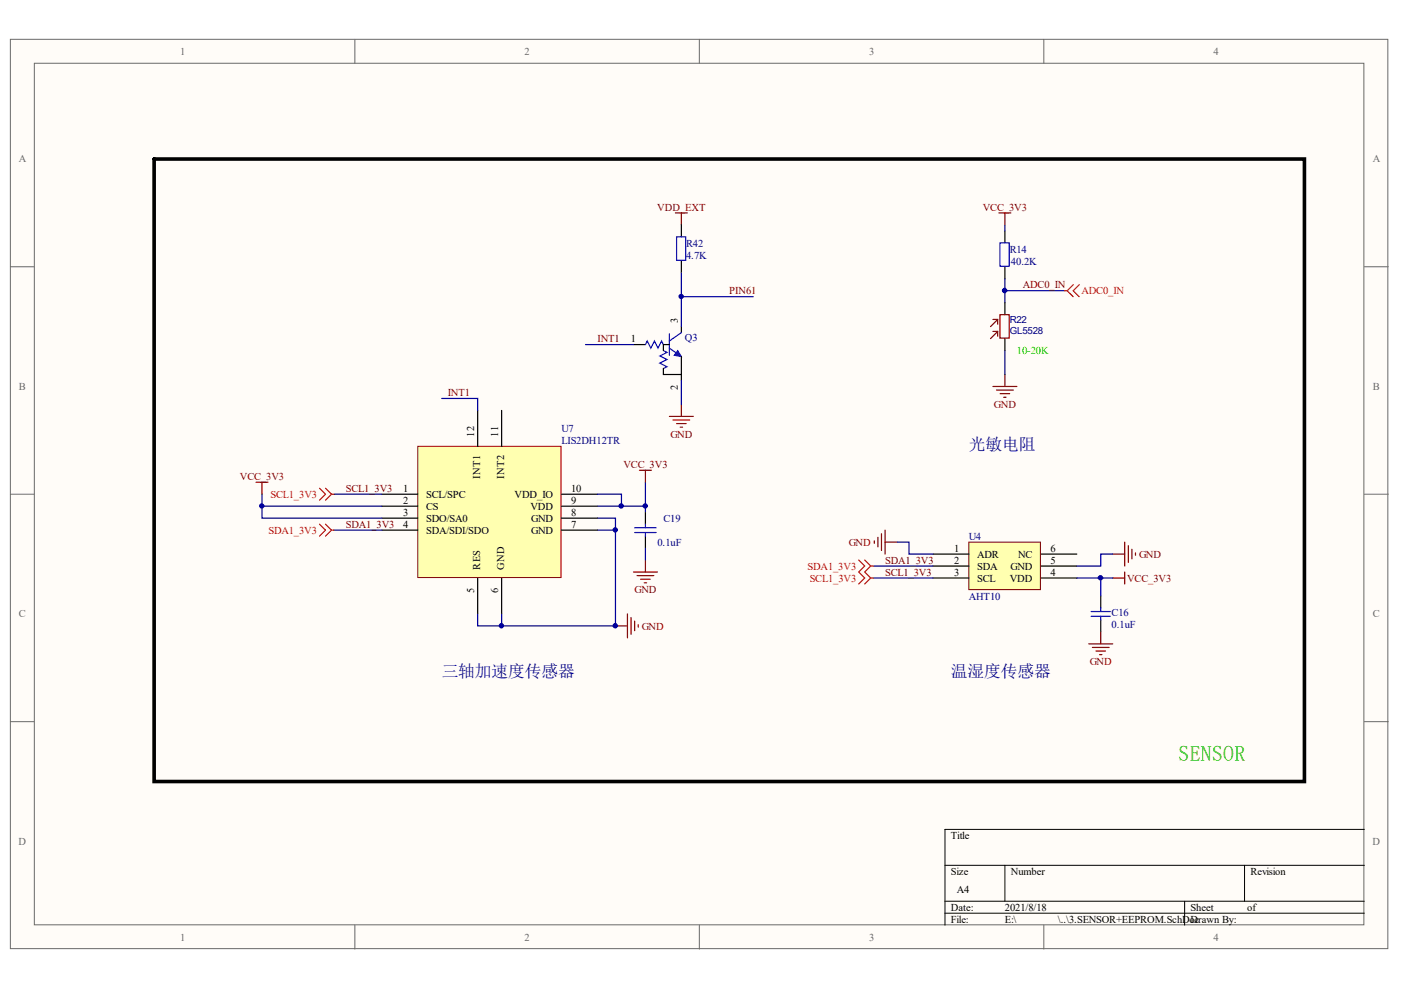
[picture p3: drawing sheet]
<svg xmlns="http://www.w3.org/2000/svg" width="297mm" height="210mm" viewBox="0 0 297 210" stroke-linecap="round" stroke-linejoin="round" font-family="sans-serif">
<g fill="#fffcf8" stroke="#696969" stroke-width=".21">
<path d="M2.2 8.3h292v192.8h-292z"/>
<path d="M7.3 13.4h281.9v182.7h-281.9z"/>
</g>
<path d="M75.2 8.3v5.1M148.3 8.3v5.1M221.3 8.3v5.1M2.2 56.6h5.1M289.3 56.6h5.1M2.2 104.8h5.1M289.3 104.8h5.1M2.2 153h5.1M289.3 153h5.1M75.2 196.2v5M148.3 196.2v5M221.3 196.2v5" fill="none" stroke="#696969" stroke-width=".21"/>
<path d="M289.3 175.9h-88.9v20.3M200.4 183.5h88.9M200.4 191.1h88.9M200.4 193.6h88.9M213.1 183.5v7.6M251.2 191.1v5.1M263.9 183.5v7.6" fill="none" stroke="#000" stroke-width=".21"/>
<path d="M205.4 114.9h15.2v10.1h-15.2z" fill="#ffffb0" stroke="#800000" stroke-width=".21"/>
<path d="M213.1 48.9v2.6M213.1 56.6v2.5M213.1 64.2v2.5M213.1 71.8v2.5M197.8 117.5h7.6M220.7 117.5h7.6M197.8 120h7.6M197.8 122.6h7.6M220.7 120h7.6M220.7 122.6h7.6M233.4 126.4v2.5M233.4 131.4v2.6" fill="none" stroke="#000" stroke-width=".25"/>
<g fill="none" stroke="#800000" stroke-width=".25">
<path d="M211.8 45.1h2.5M213.1 45.1v2.6M213.1 79.4v2.5M210.5 81.9h5.1M211.3 82.7h3.5M212 83.5h2.1M212.8 84.2h.5M185.4 114.7v.5M186.1 113.9v2.1M186.9 113.2v3.5M187.7 112.4v5.1M187.7 114.9h2.5"/>
<path d="M235.9 117.5h2.6M238.5 114.9v5.1M239.2 115.7v3.6M240 116.5v2M240.7 117.2v.5M230.8 136.5h5.1M231.6 137.3h3.6M232.4 138h2M233.1 138.8h.5M233.4 134v2.5M235.9 122.6h2.6M238.5 121.3v2.5"/>
</g>
<path d="M213.1 47.7v1.2M213.1 59.1v2.5M213.1 74.3v5.1M225.8 61.6h-12.7v2.6M190.2 114.9h2.5v2.6h5.1M235.9 117.5h-2.5v2.5h-5.1M185.1 122.6h12.7M185.1 120h12.7M228.3 122.6h7.6M233.4 122.6v3.8" fill="none" stroke="#000080" stroke-width=".25"/>
<path d="M212 51.5h2v5h-2zM231.3 130.7h4.1M231.3 129.7h4.1M233.4 128.9v.8M233.4 130.7v.7" fill="none" stroke="#00f" stroke-width=".25"/>
<path d="M210.5 67.7h1v1M210.5 70.3h1v1M211.5 67.7l-1.5 1.6M211.5 70.3l-1.5 1.5M212 66.7h2v5h-2z" fill="none" stroke="#800" stroke-width=".25"/>
<path d="M225.8 61.6h.5M226.3 61.6l1.2 1.3M227.5 60.4l-1.2 1.2M228.8 60.4l-1.3 1.2 1.3 1.3" fill="none" stroke="#f00" stroke-width=".25"/>
<path d="M88.6 94.6h30.4v27.9h-30.4z" fill="#ffffb0" stroke="#800000" stroke-width=".21"/>
<g fill="none" stroke="#000" stroke-width=".25">
<path d="M144.5 47.7v2.5M144.5 55.3v2.5M134.3 73.1h2.5M141.9 73.1h-1.2v1.2M144.5 75.6v3.8h-3.8v-1.3M144.5 69.3v1.2M144.5 79.4v1.3M101.3 87v7.6M106.4 87v7.6M81 104.8h7.6M81 107.3h7.6M81 109.9h7.6"/>
<path d="M81 112.4h7.6M119.1 104.8h7.6M119.1 107.3h7.6M119.1 109.9h7.6M119.1 112.4h7.6M136.8 108.6v2.5M136.8 113.7v2.5M101.3 122.6v7.6M106.4 122.6v7.6"/>
</g>
<g fill="none" stroke="#000080" stroke-width=".25">
<path d="M144.5 57.8v11.5M124.1 73.1h10.2M144.5 62.9h15.2M93.7 84.5h7.6v2.5M144.5 80.7v5M55.5 104.8v2.5h25.5M55.5 107.3v2.6h25.5M70.8 104.8h10.2M70.8 112.4h10.2M126.7 109.9h3.8v22.8h-24.1v-2.5M126.7 104.8h5.1v2.5M126.7 112.4h3.8"/>
<path d="M136.8 102.2v5.1h-10.1M136.8 107.3v1.3M136.8 116.2v2.5M101.3 130.2v2.5h5.1"/>
</g>
<g fill="none" stroke="#800000" stroke-width=".25">
<path d="M143.2 45.1h2.5M144.5 45.1v2.6M135.6 99.7h2.5M136.8 99.7v2.5M141.9 88.3h5.1M142.7 89h3.5M143.4 89.8h2.1M144.2 90.6h.5M144.5 85.7v2.6M54.3 102.2h2.5M55.5 102.2v2.6M136.8 118.7v2.6"/>
<path d="M130.5 132.7h2.5M133 130.2v5M133.8 130.9v3.6M134.3 121.3h5.1M134.6 131.7v2M135.1 122h3.5M135.3 132.5v.5M135.8 122.8h2.1M136.6 123.6h.5"/>
</g>
<path d="M143.4 50.2h2v5h-2zM136.8 73.1l.4-.8 .8 1.5 .7-1.5 .8 1.5 .8-1.5 .4 .8M140.7 74.3l.7 .4-1.5 .8 1.5 .7-1.5 .8 1.5 .8-.7 .3M141.9 73.8l2.6 1.8M141.9 70.8v4.5M144.5 70.5l-2.6 1.8M134.6 111.9h4.5M134.6 112.9h4.5M136.8 111.1v.8M136.8 112.9v.8" fill="none" stroke="#00f" stroke-width=".25"/>
<path d="M32.7 33.7h243.9v132h-243.9z" fill="none" stroke="#000" stroke-width=".76"/>
<g fill="none" stroke="#f00" stroke-width=".25">
<path d="M67.7 111.1l1.3 1.3-1.3 1.3M67.7 103.5l1.3 1.3-1.3 1.3M69 111.1l1.3 1.3M69 103.5l1.3 1.3M70.3 112.4l-1.3 1.3M70.3 112.4h.5M70.3 104.8l-1.3 1.3M70.3 104.8h.5M182.1 118.7l1.2 1.3-1.2 1.3 1.2 1.3-1.2 1.2M183.3 118.7l1.3 1.3M184.6 122.6l-1.3 1.2M184.6 120l-1.3 1.3 1.3 1.3"/>
<path d="M184.6 122.6h.5M184.6 120h.5"/>
</g>
<path d="M143.7 74.3l.8 1.3-1.6-.3z" fill="#00f" stroke="#00f" stroke-width=".21"/>
<g fill="#000080" stroke="#000080" stroke-width=".21">
<circle cx="55.5" cy="107.3" r=".46"/>
<circle cx="106.3" cy="132.7" r=".46"/>
<circle cx="130.4" cy="132.7" r=".46"/>
<circle cx="130.4" cy="112.3" r=".46"/>
<circle cx="131.7" cy="107.3" r=".46"/>
<circle cx="136.8" cy="107.3" r=".46"/>
<circle cx="144.4" cy="62.9" r=".46"/>
<circle cx="213" cy="61.6" r=".47"/>
<circle cx="233.3" cy="122.5" r=".46"/>
</g>
<text font-size="4.6" fill="#00bf00" x="249.9" y="161.2">SENSOR</text>
<g font-size="3.6" fill="#000080">
<text x="205.4" y="95.4">光敏电阻</text>
<text x="93.7" y="143.6">三轴加速度传感器</text>
<text x="201.6" y="143.6">温湿度传感器</text>
</g>
<g font-size="2.2" fill="#696969">
<text x="38.2" y="11.6">1</text>
<text x="111.2" y="11.6">2</text>
<text x="184.3" y="11.6">3</text>
<text x="257.3" y="11.6">4</text>
<text x="4" y="34.4">A</text>
<text x="291" y="34.4">A</text>
<text x="4" y="82.7">B</text>
<text x="291.1" y="82.7">B</text>
<text x="4" y="130.9">C</text>
<text x="291.1" y="130.9">C</text>
<text x="4" y="179.1">D</text>
<text x="291" y="179.1">D</text>
<text x="38.2" y="199.5">1</text>
<text x="111.2" y="199.5">2</text>
<text x="184.3" y="199.5">3</text>
<text x="257.3" y="199.5">4</text>
</g>
<g font-size="2.2" fill="#800000">
<text x="139.4" y="44.7">VDD_EXT</text>
<text x="208.4" y="44.7">VCC_3V3</text>
<text x="154.6" y="62.4">PIN61</text>
<text x="216.9" y="61.2">ADC0_IN</text>
<text x="126.7" y="72.6">INT1</text>
<text x="94.9" y="84">INT1</text>
<text x="210.7" y="86.5">GND</text>
<text x="142.2" y="92.8">GND</text>
<text x="50.9" y="101.8">VCC_3V3</text>
<text x="132.2" y="99.2">VCC_3V3</text>
<text x="73.3" y="104.3">SCL1_3V3</text>
<text x="73.3" y="111.9">SDA1_3V3</text>
<text x="180" y="115.7">GND</text>
<text x="187.7" y="119.5">SDA1_3V3</text>
<text x="241.5" y="118.3">GND</text>
<text x="134.5" y="125.8">GND</text>
<text x="187.7" y="122.1">SCL1_3V3</text>
<text x="239" y="123.3">VCC_3V3</text>
<text x="136.1" y="133.5">GND</text>
<text x="231.1" y="141">GND</text>
</g>
<g font-size="2.2" fill="#000080">
<text x="145.5" y="52.3">R42</text>
<text x="214.1" y="53.6">R14</text>
<text x="145.5" y="54.8">4.7K</text>
<text x="214.3" y="56.1">40.2K</text>
<text x="145.2" y="72.3">Q3</text>
<text x="119.1" y="91.6">U7</text>
<text x="119.1" y="94.2">LIS2DH12TR</text>
<text x="140.7" y="110.7">C19</text>
<text x="139.4" y="115.7">0.1uF</text>
<text x="205.4" y="114.5">U4</text>
<text x="205.4" y="127.2">AHT10</text>
<text x="235.7" y="130.7">C16</text>
<text x="235.7" y="133.2">0.1uF</text>
</g>
<g font-size="2.2" fill="#f00">
<text x="229.3" y="62.4">ADC0_IN</text>
<text x="57.4" y="105.6">SCL1_3V3</text>
<text x="56.9" y="113.2">SDA1_3V3</text>
<text x="171.2" y="120.8">SDA1_3V3</text>
<text x="171.7" y="123.3">SCL1_3V3</text>
</g>
<g font-size="2.2">
<text x="143.7" y="68.5" transform="rotate(-90 143.7 68.5)">3</text>
<text x="133.7" y="72.6">1</text>
<text x="143.7" y="82.6" transform="rotate(-90 143.7 82.6)">2</text>
<text x="100.6" y="92.6" transform="rotate(-90 100.6 92.6)">12</text>
<text x="105.6" y="92.6" transform="rotate(-90 105.6 92.6)">11</text>
<text x="101.8" y="101.5" transform="rotate(-90 101.8 101.5)">INT1</text>
<text x="106.9" y="101.5" transform="rotate(-90 106.9 101.5)">INT2</text>
<text x="85.4" y="104.3">1</text>
<text x="85.4" y="106.9">2</text>
<text x="90.4" y="105.6">SCL/SPC</text>
<text x="109.1" y="105.6">VDD_IO</text>
<text x="121.1" y="106.9">9</text>
<text x="121.1" y="104.3">10</text>
<text x="85.4" y="109.4">3</text>
<text x="85.4" y="111.9">4</text>
<text x="90.4" y="108.1">CS</text>
<text x="90.4" y="110.7">SDO/SA0</text>
<text x="90.4" y="113.2">SDA/SDI/SDO</text>
<text x="112.5" y="108.1">VDD</text>
<text x="112.6" y="113.2">GND</text>
<text x="112.6" y="110.7">GND</text>
<text x="121.1" y="111.9">7</text>
<text x="121.1" y="109.4">8</text>
<text x="202.3" y="117">1</text>
<text x="202.3" y="119.5">2</text>
<text x="207.2" y="118.3">ADR</text>
<text x="215.9" y="118.3">NC</text>
<text x="222.7" y="119.5">5</text>
<text x="222.7" y="117">6</text>
<text x="100.6" y="125.8" transform="rotate(-90 100.6 125.8)">5</text>
<text x="101.8" y="120.8" transform="rotate(-90 101.8 120.8)">RES</text>
<text x="105.6" y="125.8" transform="rotate(-90 105.6 125.8)">6</text>
<text x="106.9" y="120.8" transform="rotate(-90 106.9 120.8)">GND</text>
<text x="202.3" y="122.1">3</text>
<text x="207.2" y="120.8">SDA</text>
<text x="207.2" y="123.3">SCL</text>
<text x="214.1" y="123.3">VDD</text>
<text x="214.2" y="120.8">GND</text>
<text x="222.7" y="122.1">4</text>
<text x="201.6" y="177.8">Title</text>
<text x="201.6" y="185.5">Size</text>
<text x="214.3" y="185.5">Number</text>
<text x="265.1" y="185.5">Revision</text>
<text x="202.9" y="189.3">A4</text>
<text x="201.6" y="193.1">Date:</text>
<text x="201.6" y="195.6">File:</text>
<text x="213.1" y="193.1">2021/8/18</text>
<text x="213.1" y="195.6">E:\</text>
<text x="224.3" y="195.6">\..\3.SENSOR+EEPROM.SchDoDrawn By:</text>
<text x="252.4" y="193.1">Sheet</text>
<text x="253.3" y="195.6">c</text>
<text x="264.4" y="193.1">of</text>
</g>
<text font-size="2.2" fill="#0f0" x="215.6" y="75.1">10-20K</text>
<g font-size="2.1" fill="#000080">
<text x="214.1" y="68.6">R22</text>
<text x="214.1" y="70.9">GL5528</text>
</g>
</svg>
